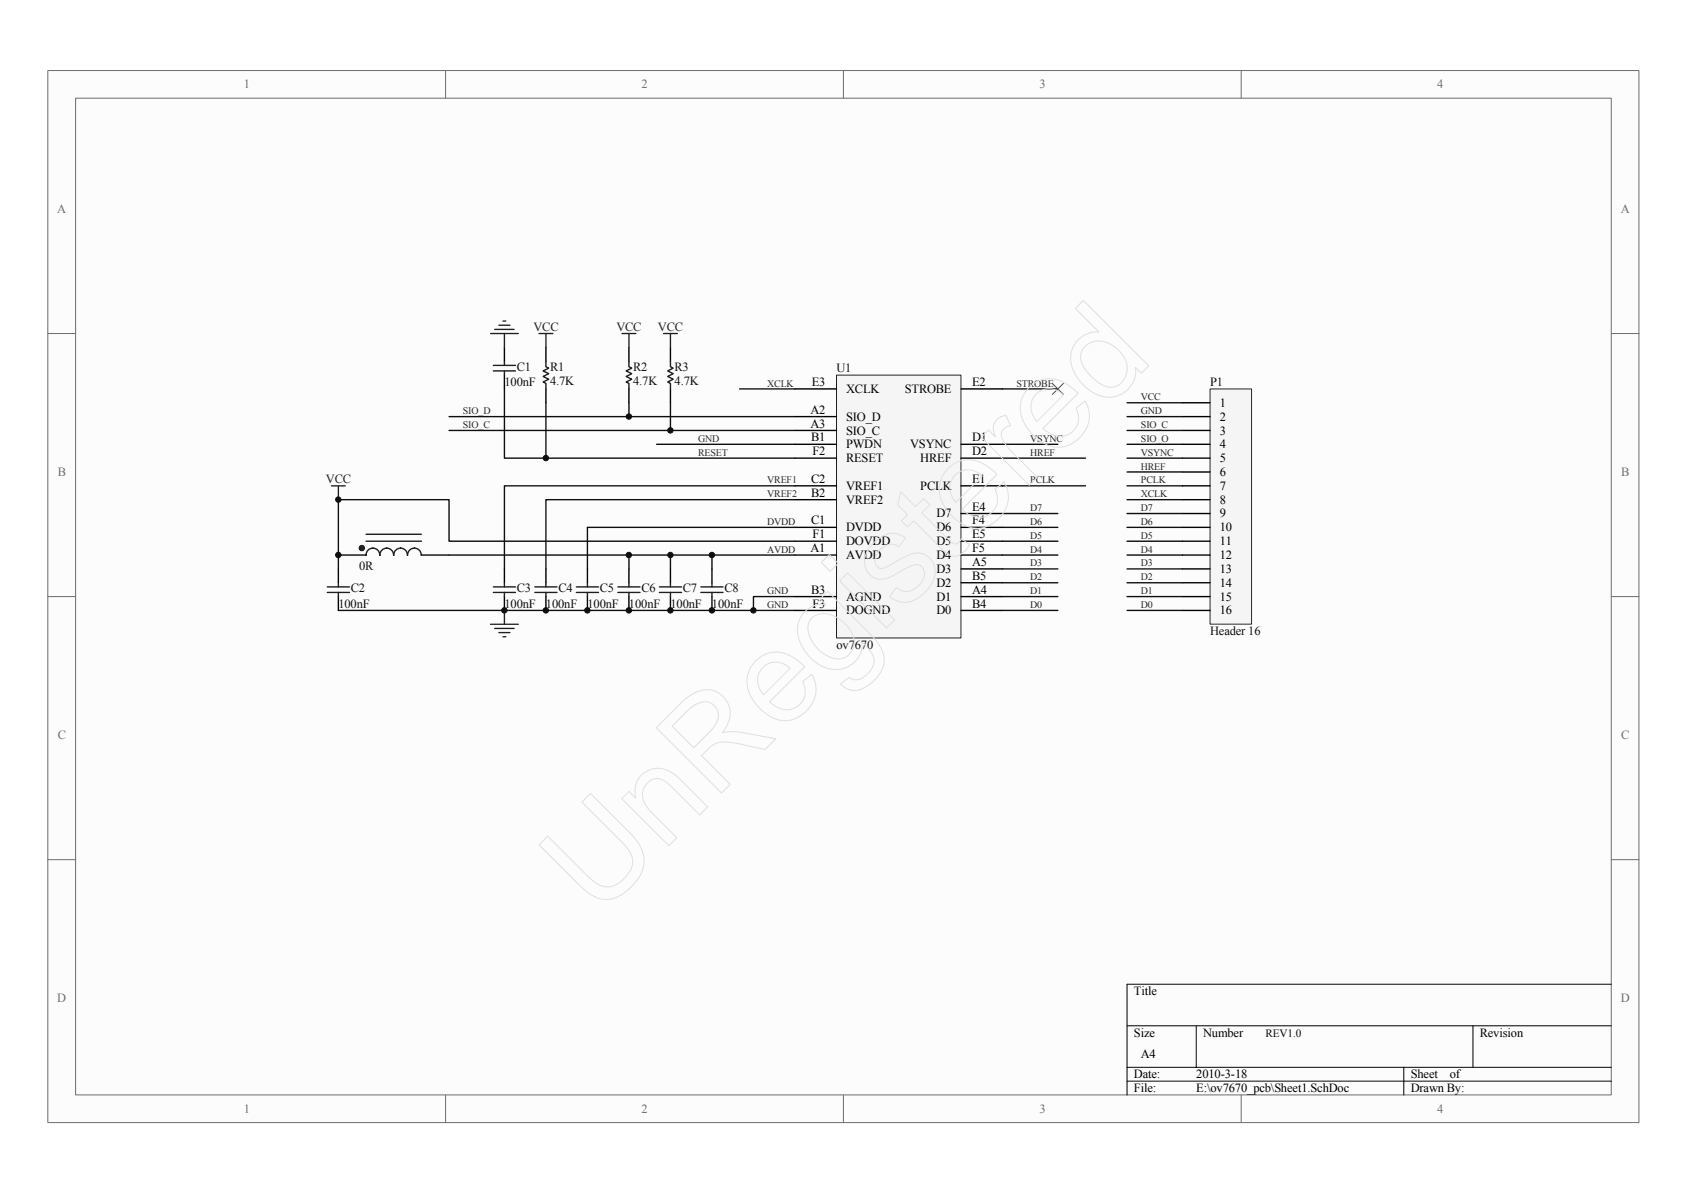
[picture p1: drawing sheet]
<svg xmlns="http://www.w3.org/2000/svg" width="297mm" height="210mm" viewBox="0 0 297 210" stroke-linecap="round" stroke-linejoin="round" font-family="sans-serif">
<path d="M8.4 12.4h280.1v185.2h-280.1z" fill="#fcfcfc"/>
<path d="M8.4 12.4h280.1v185.2h-280.1z" fill="none" stroke="#6e6e6e" stroke-width=".18"/>
<path d="M13.3 17.3h270.4v175.4h-270.4z" fill="#fcfcfc"/>
<g fill="none" stroke="#6e6e6e" stroke-width=".18">
<path d="M13.3 17.3h270.4v175.4h-270.4zM78.4 12.4v4.9M148.5 12.4v4.9M218.5 12.4v4.9M8.4 58.7h4.9M283.7 58.7h4.8M8.4 105h4.9M283.7 105h4.8M8.4 151.3h4.9M283.7 151.3h4.8M78.4 192.8v4.8M148.5 192.8v4.8"/>
<path d="M218.5 192.8v4.8"/>
</g>
<path d="M283.7 173.3h-85.3v19.5M198.4 180.6h85.3M198.4 187.9h85.3M198.4 190.3h85.3M210.6 180.6v7.3M247.1 187.9v4.9M259.3 180.6v7.3" fill="none" stroke="#000" stroke-width=".18"/>
<path d="M147.3 66.1h21.9v46.2h-21.9z" fill="#f5f5f5"/>
<path d="M147.3 66h21.9v46.3h-21.9z" fill="none" stroke="#262626" stroke-width=".18"/>
<g fill="none" stroke="#000" stroke-width=".24">
<path d="M88.8 61.1v2.5M88.8 66v2.5M96.1 61.1v2.5M96.1 68.5v2.4M110.7 61.1v2.5M110.7 68.5v2.4M118 61.1v2.5M118 68.5v2.4M140 73.3h7.3M140 75.8h7.3M140 78.2h7.3M140 68.5h7.3"/>
<path d="M169.2 78.2h7.3M169.2 68.5h7.3M59.6 97.7h4.8M74.2 97.7h4.9M140 97.7h7.3M140 88h7.3M140 92.8h7.3M140 85.5h7.3M140 80.6h7.3M140 95.3h7.3M169.2 97.7h7.3M169.2 92.8h7.3"/>
<path d="M169.2 85.5h7.3M169.2 80.6h7.3M169.2 90.4h7.3M169.2 95.3h7.3M59.6 100.1v2.5M59.6 105v2.5M88.8 100.1v2.5M88.8 105v2.5M96.1 100.1v2.5M96.1 105v2.5M103.4 100.1v2.5M103.4 105v2.5"/>
<path d="M118 100.1v2.5M118 105v2.5M140 105h7.3M140 107.5h7.3M169.2 105h7.3M169.2 100.1h7.3M169.2 107.5h7.3M169.2 102.6h7.3"/>
</g>
<g fill="none" stroke="#0e0e0e" stroke-width=".24">
<path d="M79.1 73.3h31.6M79.1 75.8h60.9M88.8 68.5v12.1h51.2M96.1 70.9v9.7M110.7 70.9v2.4h29.3M115.6 78.2h24.4M118 70.9v4.9M130.2 68.5h9.8M176.5 68.5h9.7M176.5 78.2h9.7M79.1 97.7h38.9M140 97.7h-22v2.4"/>
<path d="M140 88h-43.9v12.1M140 85.5h-51.2v14.6M176.5 90.4h9.7M176.5 92.8h9.7M176.5 95.3h9.7M176.5 97.7h9.7M176.5 80.6h14.6M176.5 85.5h14.6M140 105h-7.4v2.5h7.4M176.5 100.1h9.7M176.5 102.6h9.7M176.5 105h9.7"/>
<path d="M176.5 107.5h9.7"/>
</g>
<g fill="none" stroke="#1c1c1c" stroke-width=".24">
<path d="M86.9 65.3h3.9M86.9 64.3h3.9M88.8 63.6v.7M88.8 65.3v.7M96.1 63.6v1l.5 .2-1 .5 1 .5-1 .5 1 .5-1 .4 .5 .3v1M110.7 63.6v1l.5 .2-1 .5 1 .5-1 .5 1 .5-1 .4 .5 .3v1M118 63.6v1l.5 .2-1 .5 1 .5-1 .5 1 .5-1 .4 .5 .3v1M64.4 94h9.8M64.4 95.3h9.8M66.9 97.7a1.21 1.21 0 0 0-1.2-1.2 1.2 1.2 0 0 0-1.3 1.2M69.3 97.7a1.21 1.21 0 0 0-1.2-1.2 1.2 1.2 0 0 0-1.2 1.2M74.2 97.7a1.21 1.21 0 0 0-1.2-1.2 1.2 1.2 0 0 0-1.2 1.2h-.1a1.21 1.21 0 0 0-1.2-1.2 1.2 1.2 0 0 0-1.2 1.2"/>
<path d="M57.6 104.3h3.9M57.6 103.3h3.9M59.6 102.6v.7M59.6 104.3v.7M86.9 104.3h3.9M86.9 103.3h3.9M88.8 102.6v.7M88.8 104.3v.7M94.2 104.3h3.9M94.2 103.3h3.9M96.1 102.6v.7M96.1 104.3v.7"/>
<path d="M101.5 104.3h3.9M101.5 103.3h3.9M103.4 102.6v.7M103.4 104.3v.7M116.1 104.3h3.9M116.1 103.3h3.9M118 102.6v.7M118 104.3v.7"/>
</g>
<path d="M86.4 58.7h4.8M87.1 58h3.4M87.8 57.2h2M88.6 56.5h.4M88.8 58.7v2.4M86.4 109.9h4.8M87.1 110.6h3.4M87.8 111.4h2M88.6 112.1h.4M88.8 107.5v2.4" fill="none" stroke="#262626" stroke-width=".24"/>
<path d="M185.3 67.5l1.9 1.9M187.2 67.5l-1.9 1.9" fill="none" stroke="#4c4c4c" stroke-width=".18"/>
<circle cx="63.7" cy="96.5" r=".48" fill="#1c1c1c" stroke="#1c1c1c" stroke-width=".18"/>
<path d="M213.1 68.5h7.2v41.4h-7.2z" fill="#f5f5f5"/>
<path d="M213 68.5h7.3v41.4h-7.3z" fill="none" stroke="#262626" stroke-width=".18"/>
<g fill="none" stroke="#000" stroke-width=".24">
<path d="M208.2 70.9h4.8M208.2 73.3h4.8M208.2 75.8h4.8M208.2 78.2h4.8M208.2 80.6h4.8M208.2 83.1h4.8M208.2 85.5h4.8M208.2 88h4.8M208.2 90.4h4.8M208.2 92.8h4.8M208.2 95.3h4.8M208.2 97.7h4.8"/>
<path d="M110.7 100.1v2.5M110.7 105v2.5M125.3 100.1v2.5M125.3 105v2.5M208.2 100.1h4.8M208.2 102.6h4.8M208.2 105h4.8M208.2 107.5h4.8"/>
</g>
<g fill="none" stroke="#0e0e0e" stroke-width=".24">
<path d="M198.4 78.2h9.8M198.4 75.8h9.8M198.4 73.3h9.8M198.4 70.9h9.8M110.7 97.7v2.4M125.3 97.7v2.4M140 95.3h-60.9v-7.3h-19.5v12.1M140 92.8h-36.6v7.3M198.4 97.7h9.8M198.4 95.3h9.8M198.4 92.8h9.8M198.4 90.4h9.8"/>
<path d="M198.4 88h9.8M198.4 85.5h9.8M198.4 83.1h9.8M198.4 80.6h9.8M59.6 107.5h73M198.4 107.5h9.8M198.4 105h9.8M198.4 102.6h9.8M198.4 100.1h9.8"/>
</g>
<path d="M94.9 58.7h2.4M96.1 58.7v2.4M109.5 58.7h2.4M110.7 58.7v2.4M116.8 58.7h2.5M118 58.7v2.4M58.4 85.5h2.4M59.6 85.5v2.5" fill="none" stroke="#262626" stroke-width=".24"/>
<path d="M108.8 104.3h3.9M108.8 103.3h3.9M110.7 102.6v.7M110.7 104.3v.7M123.4 104.3h3.9M123.4 103.3h3.9M125.3 102.6v.7M125.3 104.3v.7" fill="none" stroke="#1c1c1c" stroke-width=".24"/>
<g fill="#0e0e0e" stroke="#0e0e0e" stroke-width=".18">
<circle cx="59.6" cy="97.7" r=".48"/>
<circle cx="59.6" cy="87.9" r=".48"/>
<circle cx="88.8" cy="107.4" r=".48"/>
<circle cx="96.1" cy="107.4" r=".48"/>
<circle cx="96.1" cy="80.6" r=".48"/>
<circle cx="103.4" cy="107.4" r=".48"/>
<circle cx="110.7" cy="107.4" r=".48"/>
<circle cx="110.7" cy="97.7" r=".48"/>
<circle cx="110.7" cy="73.3" r=".48"/>
<circle cx="118" cy="107.4" r=".48"/>
<circle cx="118" cy="97.7" r=".48"/>
<circle cx="118" cy="75.8" r=".48"/>
<circle cx="125.3" cy="107.4" r=".48"/>
<circle cx="125.3" cy="97.7" r=".48"/>
<circle cx="132.6" cy="107.4" r=".48"/>
</g>
<text font-size="22.7" fill="#e0e0e0" x="105.1" y="161.5" transform="rotate(-45 105.1 161.5)">UnRegistered</text>
<g font-size="2.2" fill="#716f64">
<text x="42.9" y="15.5">1</text>
<text x="112.9" y="15.5">2</text>
<text x="183" y="15.5">3</text>
<text x="253" y="15.5">4</text>
<text x="10.1" y="37.5">A</text>
<text x="285.4" y="37.5">A</text>
<text x="10.2" y="83.8">B</text>
<text x="285.4" y="83.8">B</text>
<text x="10.2" y="130.1">C</text>
<text x="285.4" y="130.1">C</text>
<text x="10.1" y="176.4">D</text>
<text x="285.4" y="176.4">D</text>
<text x="42.9" y="195.9">1</text>
<text x="112.9" y="195.9">2</text>
<text x="183" y="195.9">3</text>
<text x="253" y="195.9">4</text>
</g>
<g font-size="2.2" fill="#262626">
<text x="93.9" y="58.2">VCC</text>
<text x="108.5" y="58.2">VCC</text>
<text x="115.8" y="58.2">VCC</text>
<text x="57.4" y="85">VCC</text>
</g>
<g font-size="2.2" fill="#0e0e0e">
<text x="91" y="65.3">C1</text>
<text x="96.9" y="65.3">R1</text>
<text x="111.5" y="65.3">R2</text>
<text x="118.8" y="65.3">R3</text>
<text x="147.3" y="65.5">U1</text>
<text x="88.8" y="68">100nF</text>
<text x="96.9" y="67.7">4.7K</text>
<text x="111.5" y="67.7">4.7K</text>
<text x="118.8" y="67.7">4.7K</text>
<text x="213" y="68">P1</text>
<text x="63.2" y="100.4">0R</text>
<text x="59.6" y="106.9">100nF</text>
<text x="61.8" y="104.3">C2</text>
<text x="88.8" y="106.9">100nF</text>
<text x="91" y="104.3">C3</text>
<text x="96.1" y="106.9">100nF</text>
<text x="98.3" y="104.3">C4</text>
<text x="103.4" y="106.9">100nF</text>
<text x="105.6" y="104.3">C5</text>
<text x="110.7" y="106.9">100nF</text>
<text x="112.9" y="104.3">C6</text>
<text x="118" y="106.9">100nF</text>
<text x="120.2" y="104.3">C7</text>
<text x="125.3" y="106.9">100nF</text>
<text x="127.5" y="104.3">C8</text>
<text x="213" y="111.8">Header 16</text>
<text x="147.3" y="114.2">ov7670</text>
</g>
<g font-size="2.2">
<text x="142.9" y="68">E3</text>
<text x="149" y="69.2">XCLK</text>
<text x="159.3" y="69.2">STROBE</text>
<text x="171.1" y="68">E2</text>
<text x="214.7" y="71.6">1</text>
<text x="142.7" y="72.8">A2</text>
<text x="142.7" y="75.3">A3</text>
<text x="142.8" y="77.7">B1</text>
<text x="149" y="74">SIO_D</text>
<text x="149" y="76.5">SIO_C</text>
<text x="171.1" y="77.7">D1</text>
<text x="214.7" y="74">2</text>
<text x="214.7" y="76.5">3</text>
<text x="143.1" y="80.1">F2</text>
<text x="149" y="78.9">PWDN</text>
<text x="149" y="81.4">RESET</text>
<text x="160.2" y="78.9">VSYNC</text>
<text x="162" y="81.4">HREF</text>
<text x="171.1" y="80.1">D2</text>
<text x="214.7" y="78.9">4</text>
<text x="214.7" y="81.4">5</text>
<text x="214.7" y="83.8">6</text>
<text x="142.8" y="87.5">B2</text>
<text x="142.8" y="85">C2</text>
<text x="149" y="88.7">VREF2</text>
<text x="149" y="86.2">VREF1</text>
<text x="162" y="86.2">PCLK</text>
<text x="171.1" y="89.9">E4</text>
<text x="171.1" y="85">E1</text>
<text x="214.7" y="86.2">7</text>
<text x="214.7" y="88.7">8</text>
<text x="142.8" y="92.3">C1</text>
<text x="143.1" y="94.8">F1</text>
<text x="149" y="93.5">DVDD</text>
<text x="149" y="96">DOVDD</text>
<text x="164.9" y="91.1">D7</text>
<text x="164.9" y="96">D5</text>
<text x="164.9" y="93.5">D6</text>
<text x="171.1" y="94.8">E5</text>
<text x="171.1" y="92.3">F4</text>
<text x="214.7" y="91.1">9</text>
<text x="214.7" y="93.5">10</text>
<text x="214.7" y="96">11</text>
<text x="142.7" y="97.2">A1</text>
<text x="149" y="98.4">AVDD</text>
<text x="164.9" y="100.9">D3</text>
<text x="164.9" y="98.4">D4</text>
<text x="171.1" y="99.6">A5</text>
<text x="171.1" y="97.2">F5</text>
<text x="214.7" y="98.4">12</text>
<text x="214.7" y="100.9">13</text>
<text x="142.8" y="104.5">B3</text>
<text x="143.1" y="106.9">F3</text>
<text x="149" y="105.7">AGND</text>
<text x="164.9" y="105.7">D1</text>
<text x="164.9" y="103.3">D2</text>
<text x="171.1" y="104.5">A4</text>
<text x="171.1" y="106.9">B4</text>
<text x="171.1" y="102.1">B5</text>
<text x="214.7" y="103.3">14</text>
<text x="214.7" y="105.7">15</text>
<text x="149" y="108.2">DOGND</text>
<text x="164.9" y="108.2">D0</text>
<text x="214.7" y="108.2">16</text>
<text x="199.6" y="175.2">Title</text>
<text x="199.6" y="182.5">Size</text>
<text x="211.8" y="182.5">Number</text>
<text x="260.5" y="182.5">Revision</text>
<text x="199.6" y="189.8">Date:</text>
<text x="200.9" y="186.2">A4</text>
<text x="210.6" y="189.8">2010-3-18</text>
<text x="248.4" y="189.8">Sheet</text>
<text x="255.2" y="189.8">of</text>
<text x="199.6" y="192.2">File:</text>
<text x="210.6" y="192.2">E:\ov7670_pcb\Sheet1.SchDoc</text>
<text x="248.4" y="192.2">Drawn By:</text>
</g>
<text font-size="2" fill="#0e0e0e" x="222.8" y="182.6">REV1.0</text>
<g font-size="1.8" fill="#262626">
<text x="135.1" y="68">XCLK</text>
<text x="178.9" y="68">STROBE</text>
<text x="200.9" y="70.5">VCC</text>
<text x="81.5" y="72.9">SIO_D</text>
<text x="81.5" y="75.3">SIO_C</text>
<text x="122.9" y="77.8">GND</text>
<text x="181.4" y="77.8">VSYNC</text>
<text x="200.9" y="72.9">GND</text>
<text x="200.9" y="75.3">SIO_C</text>
<text x="200.9" y="77.8">SIO_O</text>
<text x="122.9" y="80.2">RESET</text>
<text x="181.4" y="80.2">HREF</text>
<text x="200.9" y="80.2">VSYNC</text>
<text x="200.9" y="82.6">HREF</text>
<text x="135.1" y="85.1">VREF1</text>
<text x="135.1" y="87.5">VREF2</text>
<text x="181.4" y="85.1">PCLK</text>
<text x="181.4" y="90">D7</text>
<text x="200.9" y="87.5">XCLK</text>
<text x="200.9" y="85.1">PCLK</text>
<text x="200.9" y="90">D7</text>
<text x="135.1" y="92.4">DVDD</text>
<text x="181.4" y="94.8">D5</text>
<text x="181.4" y="92.4">D6</text>
<text x="200.9" y="94.8">D5</text>
<text x="200.9" y="92.4">D6</text>
<text x="135.1" y="97.3">AVDD</text>
<text x="181.4" y="99.7">D3</text>
<text x="181.4" y="97.3">D4</text>
<text x="200.9" y="99.7">D3</text>
<text x="200.9" y="97.3">D4</text>
<text x="135.1" y="104.6">GND</text>
<text x="135.1" y="107">GND</text>
<text x="181.4" y="107">D0</text>
<text x="181.4" y="104.6">D1</text>
<text x="181.4" y="102.2">D2</text>
<text x="200.9" y="107">D0</text>
<text x="200.9" y="104.6">D1</text>
<text x="200.9" y="102.2">D2</text>
</g>
</svg>
